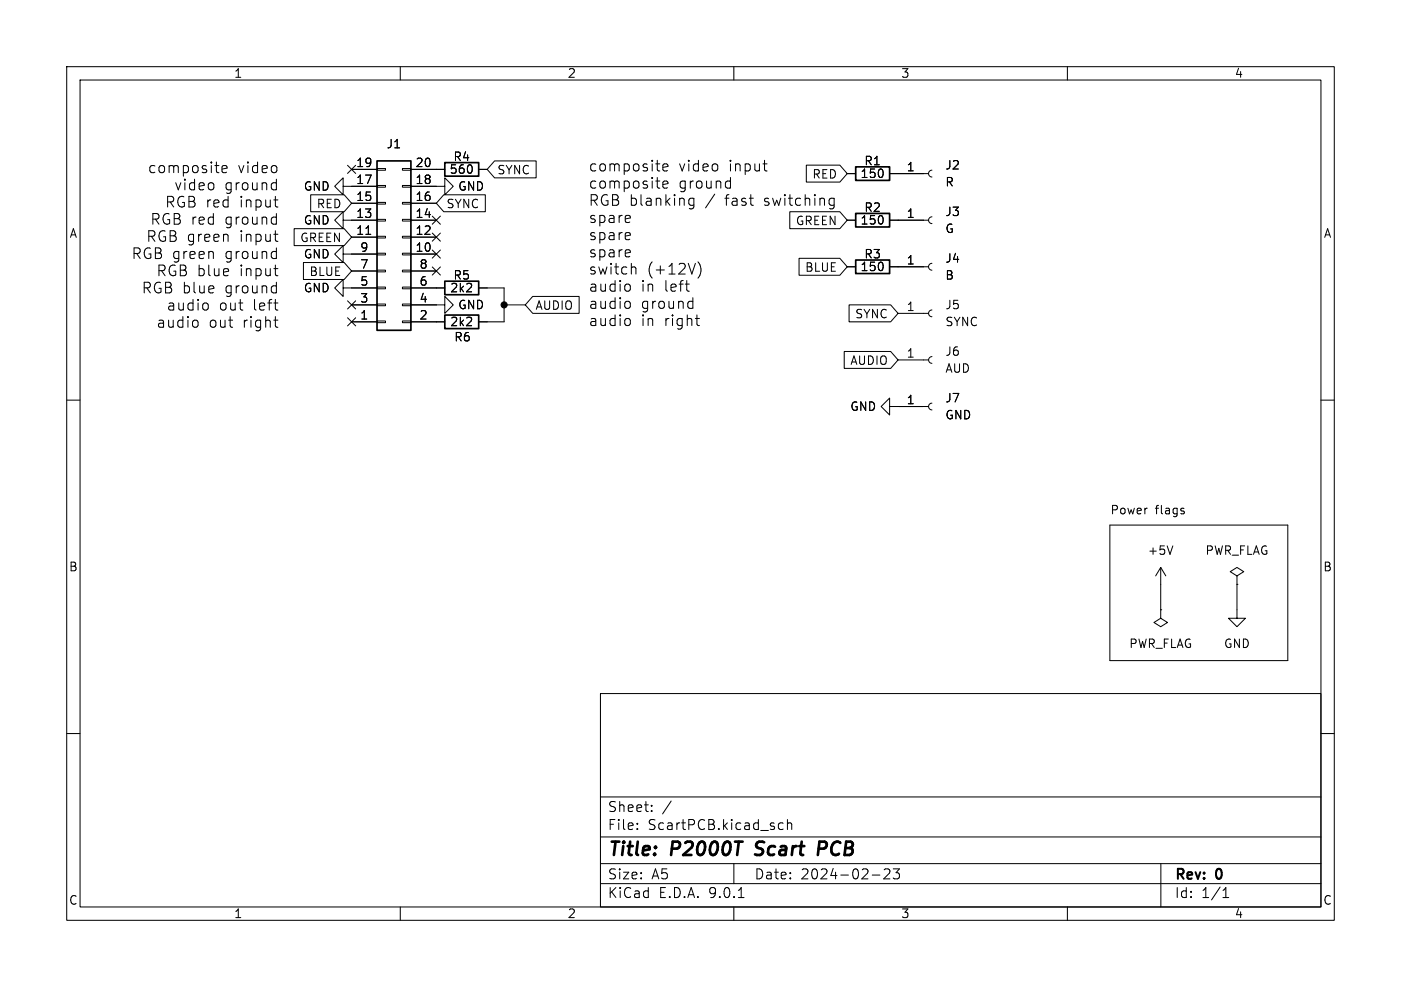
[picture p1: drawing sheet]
<svg xmlns="http://www.w3.org/2000/svg" width="210mm" height="148mm" viewBox="0 0 210 148" stroke-linecap="round" stroke-linejoin="round" font-family="sans-serif">
<g fill="none" stroke="#000" stroke-width=".15">
<path d="M10 10h190v128h-190zM12 12h186v124h-186zM60 10v2M110 10v2M160 10v2M33.3 25.4l.7-.2v-.3l-.5-.1-.2 .3 .1 .7 .1 .1 .5-.1M41 27.4l.4 .1M41 30h.7M41 35.1h.7M41.3 32.6h.1M41.3 37.7l.1 .1M41.4 26.9v1.6"/>
<path d="M41.4 32v1.6M41.4 37.2v1.6M41.4 28.4l-.4 .1M41.4 33.5l-.1 .1M41.4 38.7l-.1 .1M41.5 31h.2M41.5 36.2h.2M44.1 34.3h7.5l1.1 1.3-1.1 1.2h-7.5zM45.5 39.4h6.1l1.1 1.2-1.1 1.3h-6.1zM46.6 29.2h5l1.1 1.3-1.1 1.3h-5zM51.4 38.1v-1.3l-1.2 1.3 1.2 1.3v-1.3h5.1M51.4 33v-1.2l-1.2 1.2 1.2 1.3v-1.3h5.1"/>
<path d="M51.4 27.9v-1.2l-1.2 1.2 1.2 1.3v-1.3h5.1M52.1 24.8l1.2 1.2M52.7 35.6h3.8M52.7 30.5h3.8M52.7 25.4h3.8M53.3 24.8l-1.2 1.2M54.9 35.1h.7M56.5 38h1.3v.2h-1.3zM56.5 35.4h1.3v.3h-1.3zM56.5 32.9h1.3v.2h-1.3zM56.5 30.4h1.3v.2h-1.3zM56.5 27.8h1.3v.3h-1.3z"/>
<path d="M56.5 25.3h1.3v.2h-1.3zM60.3 38h1.3v.2h-1.3zM60.3 35.4h1.3v.3h-1.3zM60.3 32.9h1.3v.2h-1.3zM60.3 30.4h1.3v.2h-1.3zM60.3 27.8h1.3v.3h-1.3zM60.3 25.3h1.3v.2h-1.3zM61.6 27.9h5.1v-1.2l1.2 1.2-1.2 1.3v-1.3M61.6 33h3.8M61.6 38.1h3.8M61.6 35.6h3.8M61.6 30.5h3.8"/>
<path d="M61.6 25.4h5.1M64.8 32.4l1.2 1.2M64.8 35l1.2 1.2M64.8 37.5l1.2 1.2M66 32.4l-1.2 1.2M66 35l-1.2 1.2M66 37.5l-1.2 1.2M66.5 29.2h6.2v2.6h-6.2l-1.1-1.3zM71.8 25.4h1.2M74.1 24.1h6.3v2.6h-6.3l-1.1-1.3zM94.3 32.3l.1 .1 .1 .3-.8 .1M94.3 34.9l.1 .1 .1 .3-.8 .1"/>
<path d="M94.3 37.5h.1l.1 .3-.8 .2M94.4 33.3l-.1 .1M94.4 35.9h-.1M94.4 38.4l-.1 .1M99.4 25.1l.7-.1-.1-.4h-.4l-.2 .2v.8h.2h.4M99.4 27.7l.7-.2-.1-.3-.4-.1-.2 .3v.7l.2 .1 .4-.1M104 29.7v1.3a.43 .43 0 0 1-.7 .2M104 29.8l-.4-.1-.4 .3v.5l.2 .2 .2 .1 .4-.1M104.6 39.3a1.83 1.83 0 0 1 0 2.4M109 27.1l.5 .1M109.5 28.1l-.5 .1M109.5 26.6v1.6"/>
<path d="M114.4 24.6h.6M114.8 25.6h.2M118.4 31.7h7.5l1.1 1.3-1.1 1.3h-7.5zM119.8 38.7h6.1l1.1 1.3-1.1 1.3h-6.1zM120.9 24.8h5l1.1 1.2-1.1 1.3h-5zM124.4 30.7l.2 .1 .4-.1M124.4 29.8l.2-.1 .4 .1M125 29.7v1.3a.43 .43 0 0 1-.5 .3M127 33h1.3M127 26h1.3M133.3 33h5.9M133.3 26h5.9"/>
<path d="M139.7 32.5a.51 .51 0 0 0-.5 .5 .51 .51 0 0 0 .5 .5M139.7 25.5a.51 .51 0 0 0-.5 .5 .51 .51 0 0 0 .5 .5M139.7 39.5a.51 .51 0 0 0-.5 .5 .51 .51 0 0 0 .5 .5M29.5 48.1l.2 .2v.5l-.2 .2M31.1 45.5l.1 .2v.5l-.1 .2M41 40.3h.7M41 48h.7M41.3 42.9h.1M41.4 42.3v1.6M41.4 43.8l-.1 .1M41.5 41.3h.2M41.5 49.1h.2"/>
<path d="M51.4 43.2v-1.3l-1.2 1.3 1.2 1.3v-1.3h5.1M52.1 45.1l1.2 1.2M52.1 47.7l1.2 1.2M52.7 48.3h3.8M52.7 45.7h3.8M52.7 40.6h3.8M53.3 45.1l-1.2 1.2M53.3 47.7l-1.2 1.2M56.5 48.1h1.3v.3h-1.3zM56.5 45.6h1.3v.2h-1.3zM56.5 43.1h1.3v.2h-1.3zM56.5 40.5h1.3v.3h-1.3z"/>
<path d="M60.3 48.1h1.3v.3h-1.3zM60.3 45.6h1.3v.2h-1.3zM60.3 43.1h1.3v.2h-1.3zM60.3 40.5h1.3v.3h-1.3zM61.6 45.7h5.1v-1.2l1.2 1.2-1.2 1.3v-1.3M61.6 48.3h5.1M61.6 43.2h5.1M61.6 40.6h3.8M64.8 40l1.2 1.2M66 40l-1.2 1.2M71.8 43.2h3.8v5.1h-3.8M75.6 45.7h3.1"/>
<path d="M79.9 44.4h6.9v2.6h-6.9l-1.2-1.3zM94.2 42.6l.3 .3v.5l-.3 .3M94.2 45.2l.3 .3v.4l-.3 .3M94.2 47.8l.3 .3v.4l-.3 .3M94.9 40h.2l.2 .3v.8M102.7 42.6h.6M103.2 43.7h.1M103.4 45.2l.5 .1M103.9 44.6v1.6M103.9 46.2h-.5M104.2 47.8h.6M104.5 48.7l.3 .1"/>
<path d="M126.6 52.7h6.9l1.1 1.3-1.1 1.2h-6.9zM127 40h1.3M127.3 45.7h6.2l1.1 1.3-1.1 1.3h-6.2zM133.3 40h5.9M134.6 47h4.6M134.6 54h4.6M139.7 46.5a.51 .51 0 0 0-.5 .5 .51 .51 0 0 0 .5 .5M139.7 53.5a.5 .5 0 0 0-.5 .5 .5 .5 0 0 0 .5 .5M10 60h2M133.3 61v-1.3l-1.2 1.3 1.2 1.2v-1.2h5.9M139.7 60.5a.51 .51 0 0 0-.5 .5 .51 .51 0 0 0 .5 .5M166.4 78.7h26.6v20.4h-26.6z"/>
<path d="M177.4 76.6l.1 .2-.1 .3M177.4 76.2l.1 .1M198 60h2M174 91.4v1.3l1 .6-1 .7-1-.7 1-.6M174 91.4h.1M174 85.1v6.3M174 85.1l-.8 1.3M174 85.1l.8 1.3M175.8 81.9l-.4 1.2M185.4 87.6v5.1h1.3l-1.3 1.3-1.3-1.3h1.3M185.4 86.4l1-.7-1-.6-1 .6 1 .7v1.2M185.4 87.6h.1"/>
<path d="M10 110h2M90 104h108v32h-108zM90 119.5h108M198 110h2M60 136v2M90 132.5h108M90 129.5h108M90 125.5h108M95.5 124.2v.2M95.5 123.5v.1M97.7 121.5v.2M97.7 120.8v.1"/>
<path d="M100.6 120.1l-1.3 1.9M110 136v2M110 129.5v3M110.7 134.6h.8M116.7 124.1l.3 .3 .4-.1M117.4 123.5l-.4-.1-.3 .3M118 123.5a.37 .37 0 0 1 .7 .1v.8M118 122.9v1.5M130.8 131.2h1.1M132.5 130.4l.3-.1 .5 .1a.41 .41 0 0 1 0 .5l-.8 .9h.9M133.9 130.3h.9l-.5 .6a.41 .41 0 0 1 .5 .2v.4l-.1 .2-.6 .1-.2-.2M160 136v2"/>
<path d="M174 129.5v6.5M183.3 134.6h.9M183.3 133.5l.5-.4v1.5"/>
</g>
<path d="M113.2 128.1l.2 .1M113.5 126.4l-.1 .2v.4M123.6 126.2h-.8l-.2 2M123.7 127.2l-1 .1" fill="none" stroke="#000" stroke-width=".4"/>
<path d="M56.5 24.1h5.1v25.4h-5.1zM66.7 24.4h5.1v2h-5.1zM128.3 32h5v2h-5zM128.3 39h5v2h-5zM128.3 25h5v2.1h-5zM66.7 42.2h5.1v2h-5.1zM66.7 47.2h5.1v2.1h-5.1z" fill="none" stroke="#000" stroke-width=".25"/>
<circle cx="75.6" cy="45.7" r=".46" fill="#000" stroke="#000" stroke-width=".15"/>
<g font-size="2.8">
<text x="91" y="128.9">Title:</text>
<text x="100.7" y="128.9">P2000T</text>
<text x="114.1" y="128.9">Scart</text>
<text x="124.3" y="128.9">PCB</text>
</g>
<g font-size="2.2">
<text x="22.1" y="26.1">composite</text>
<text x="26.1" y="28.7">video</text>
<text x="33.7" y="28.7">ground</text>
<text x="35.7" y="26.1">video</text>
<text x="88.1" y="25.8">composite</text>
<text x="88.1" y="28.4">composite</text>
<text x="101.7" y="25.8">video</text>
<text x="101.7" y="28.4">ground</text>
<text x="109.3" y="25.8">input</text>
<text x="22.5" y="33.8">RGB red</text>
<text x="24.7" y="31.2">RGB red</text>
<text x="33.8" y="33.8">ground</text>
<text x="36" y="31.2">input</text>
<text x="88.1" y="31">RGB blanking</text>
<text x="88.1" y="33.6">spare</text>
<text x="105.8" y="31">/</text>
<text x="108.8" y="31">fast</text>
<text x="114.7" y="31">switching</text>
<text x="19.7" y="39">RGB green</text>
<text x="21.9" y="36.4">RGB green</text>
<text x="23.4" y="41.6">RGB blue</text>
<text x="33.8" y="39">ground</text>
<text x="36" y="36.4">input</text>
<text x="36" y="41.6">input</text>
<text x="88.1" y="36.1">spare</text>
<text x="88.1" y="38.7">spare</text>
<text x="88.1" y="41.3">switch</text>
<text x="97" y="41.3">(+12V)</text>
<text x="21.2" y="44.1">RGB blue</text>
<text x="24.9" y="46.7">audio</text>
<text x="32.8" y="46.7">out</text>
<text x="33.8" y="44.1">ground</text>
<text x="38" y="46.7">left</text>
<text x="88.1" y="43.9">audio</text>
<text x="88.1" y="46.5">audio</text>
<text x="96" y="43.9">in</text>
<text x="96" y="46.5">ground</text>
<text x="99.6" y="43.9">left</text>
<text x="23.4" y="49.3">audio</text>
<text x="31.3" y="49.3">out</text>
<text x="36.5" y="49.3">right</text>
<text x="88.1" y="49">audio</text>
<text x="96" y="49">in</text>
<text x="99.6" y="49">right</text>
</g>
<g font-size="2.1">
<text x="91" y="124.7">File:</text>
<text x="91" y="122">Sheet:</text>
<text x="97.1" y="124.7">ScartPCB.kicad_sch</text>
<text x="91" y="134.9">KiCad</text>
<text x="91" y="132.1">Size:</text>
<text x="97.7" y="132.1">A5</text>
<text x="98.7" y="134.9">E.D.A.</text>
<text x="106.3" y="134.9">9.0.1</text>
<text x="113" y="132.1">Date:</text>
<text x="120" y="132.1">2024-02-23</text>
<text x="176" y="132.3">Rev:</text>
<text x="176" y="134.9">Id:</text>
<text x="180.1" y="134.9">1/1</text>
<text x="182.4" y="132.3">0</text>
</g>
<g font-size="1.8">
<text x="35" y="11.9">1</text>
<text x="85" y="11.9">2</text>
<text x="135" y="11.9">3</text>
<text x="185" y="11.9">4</text>
<text x="57.9" y="22.5">J1</text>
<text x="45.4" y="28.8">GND</text>
<text x="53.3" y="27.7">17</text>
<text x="53.3" y="25.1">19</text>
<text x="62.2" y="27.7">18</text>
<text x="62.2" y="25.1">20</text>
<text x="67.3" y="26.3">560</text>
<text x="67.9" y="24.4">R4</text>
<text x="68.6" y="28.8">GND</text>
<text x="74.5" y="26.4">SYNC</text>
<text x="121.7" y="27">RED</text>
<text x="128.9" y="26.9">150</text>
<text x="129.5" y="25">R1</text>
<text x="135.8" y="25.8">1</text>
<text x="141.6" y="25.6">J2</text>
<text x="141.6" y="28.2">R</text>
<text x="10.3" y="35.9">A</text>
<text x="45.4" y="33.9">GND</text>
<text x="47.4" y="31.4">RED</text>
<text x="53.3" y="35.3">11</text>
<text x="53.3" y="32.8">13</text>
<text x="53.3" y="30.2">15</text>
<text x="62.2" y="35.3">12</text>
<text x="62.2" y="32.8">14</text>
<text x="62.2" y="30.2">16</text>
<text x="66.8" y="31.4">SYNC</text>
<text x="119.2" y="34">GREEN</text>
<text x="128.9" y="33.9">150</text>
<text x="129.5" y="32">R2</text>
<text x="135.8" y="32.8">1</text>
<text x="141.6" y="32.6">J3</text>
<text x="141.6" y="35.2">G</text>
<text x="198.4" y="35.9">A</text>
<text x="44.9" y="36.5">GREEN</text>
<text x="45.4" y="39">GND</text>
<text x="46.3" y="41.6">BLUE</text>
<text x="53.9" y="40.4">7</text>
<text x="53.9" y="37.8">9</text>
<text x="62.2" y="37.8">10</text>
<text x="62.8" y="40.4">8</text>
<text x="120.6" y="41">BLUE</text>
<text x="128.9" y="40.9">150</text>
<text x="129.5" y="39">R3</text>
<text x="135.8" y="39.8">1</text>
<text x="141.6" y="39.6">J4</text>
<text x="45.4" y="44">GND</text>
<text x="53.9" y="45.5">3</text>
<text x="53.9" y="42.9">5</text>
<text x="62.8" y="45.5">4</text>
<text x="62.8" y="42.9">6</text>
<text x="67.4" y="44">2k2</text>
<text x="67.9" y="42.1">R5</text>
<text x="68.6" y="46.6">GND</text>
<text x="80.2" y="46.7">AUDIO</text>
<text x="128.1" y="47.9">SYNC</text>
<text x="135.8" y="46.7">1</text>
<text x="141.6" y="46.6">J5</text>
<text x="141.6" y="42.1">B</text>
<text x="53.9" y="48">1</text>
<text x="62.8" y="48">2</text>
<text x="67.4" y="49.1">2k2</text>
<text x="68" y="51.4">R6</text>
<text x="135.8" y="53.7">1</text>
<text x="141.6" y="53.6">J6</text>
<text x="141.6" y="49.1">SYNC</text>
<text x="127.4" y="54.9">AUDIO</text>
<text x="141.6" y="56.1">AUD</text>
<text x="127.4" y="61.8">GND</text>
<text x="135.8" y="60.7">1</text>
<text x="141.6" y="60.6">J7</text>
<text x="141.6" y="63.1">GND</text>
<text x="166.4" y="77.2">Power</text>
<text x="173.2" y="77.2">flags</text>
<text x="172" y="83.4">+5V</text>
<text x="180.6" y="83.4">PWR_FLAG</text>
<text x="10.3" y="85.9">B</text>
<text x="198.3" y="85.9">B</text>
<text x="169.2" y="97.4">PWR_FLAG</text>
<text x="183.4" y="97.4">GND</text>
<text x="10.3" y="135.9">C</text>
<text x="35" y="137.9">1</text>
<text x="85" y="137.9">2</text>
<text x="135" y="137.9">3</text>
<text x="185" y="137.9">4</text>
<text x="198.3" y="135.9">C</text>
</g>
</svg>
